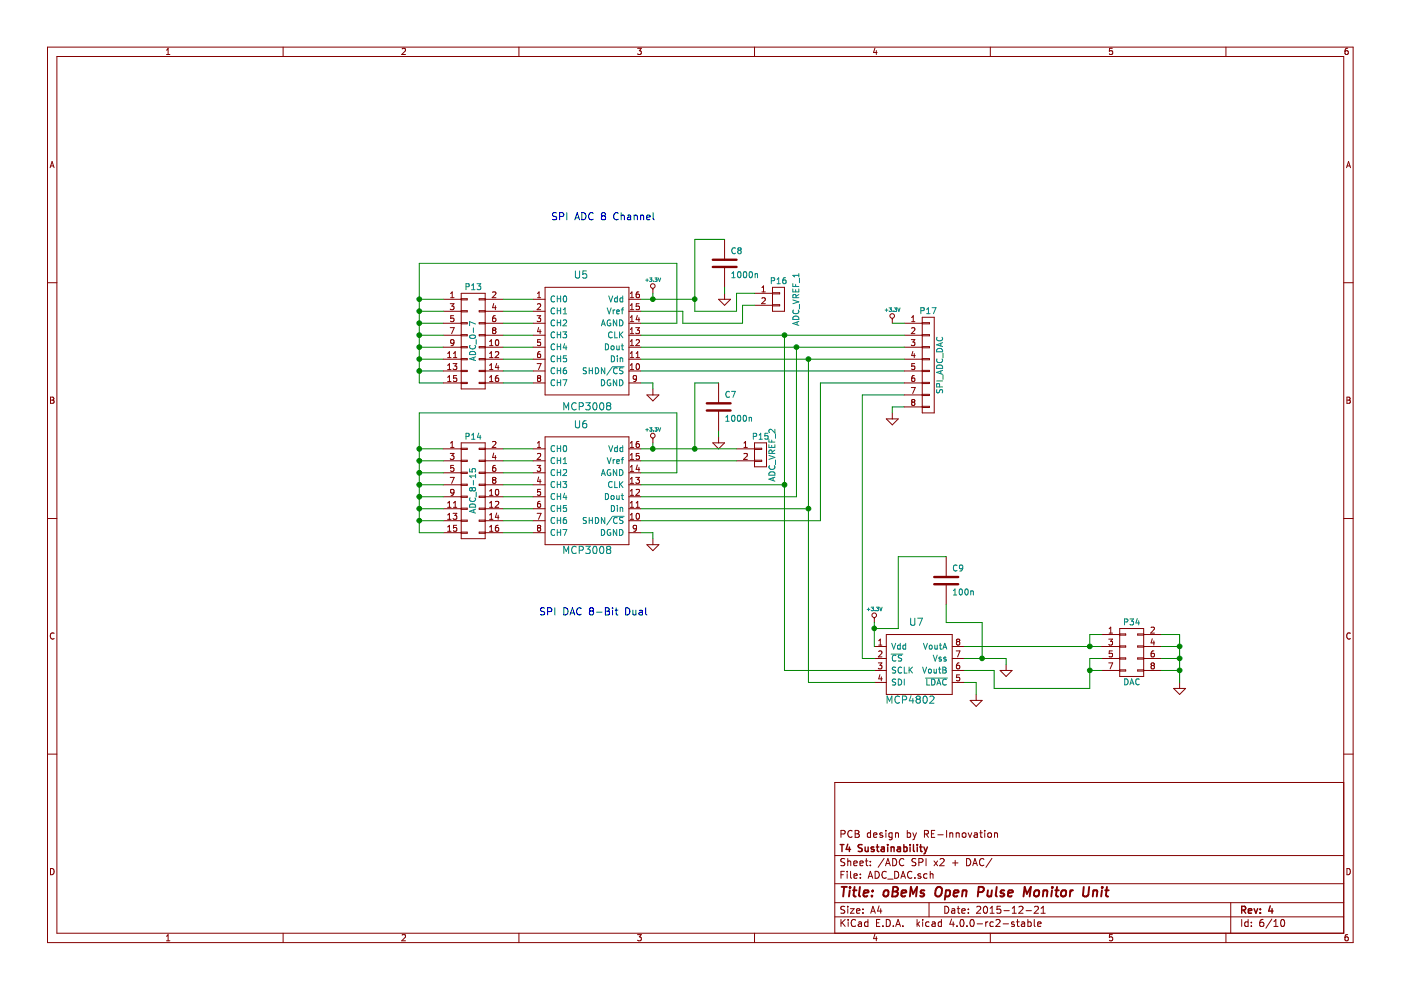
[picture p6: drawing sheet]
EESchema Schematic File Version 2
LIBS:oBeMs_Pulse_PCB-rescue
LIBS:power
LIBS:device
LIBS:transistors
LIBS:conn
LIBS:linear
LIBS:regul
LIBS:74xx
LIBS:cmos4000
LIBS:adc-dac
LIBS:memory
LIBS:xilinx
LIBS:microcontrollers
LIBS:dsp
LIBS:microchip
LIBS:analog_switches
LIBS:motorola
LIBS:texas
LIBS:intel
LIBS:audio
LIBS:interface
LIBS:digital-audio
LIBS:philips
LIBS:display
LIBS:cypress
LIBS:siliconi
LIBS:opto
LIBS:atmel
LIBS:contrib
LIBS:valves
LIBS:matts_components
LIBS:oBeMs_Pulse_PCB-cache
EELAYER 25 0
EELAYER END
$Descr A4 11693 8268
encoding utf-8
Sheet 6 10
Title "oBeMs Open Pulse Monitor Unit"
Date "2015-12-21"
Rev "4"
Comp "T4 Sustainability"
Comment1 "PCB design by RE-Innovation"
Comment2 ""
Comment3 ""
Comment4 ""
$EndDescr
Text Notes 4600 1850 0    60   ~ 0
SPI ADC 8 Channel
$Comp
L MCP3008 U5
U 1 1
P 4800 2650
F 0 "U5" H 4850 3000 60  0000 C CNN
F 1 "MCP3008" H 4900 1900 60  0000 C CNN
F 2 "REInnovationFootprint:DIP-16__300_ELL_lg_pad" H 5000 2650 60  0001 C CNN
F 3 "" H 5000 2650 60  0000 C CNN
	1    4800 2650
	1    0    0    -1  
$EndComp
$Comp
L CONN_02X08 P13
U 1 1
P 3950 2850
F 0 "P13" H 3950 3300 50  0000 C CNN
F 1 "ADC_0-7" V 3950 2850 50  0000 C CNN
F 2 "REInnovationFootprint:Pin_Header_Straight_2x08" H 3950 1650 60  0001 C CNN
F 3 "" H 3950 1650 60  0000 C CNN
	1    3950 2850
	1    0    0    -1  
$EndComp
$Comp
L GND-RESCUE-oBeMs_Pulse_PCB #PWR018
U 1 1
P 5450 3250
F 0 "#PWR018" H 5450 3250 30  0001 C CNN
F 1 "GND" H 5450 3180 30  0001 C CNN
F 2 "" H 5450 3250 60  0000 C CNN
F 3 "" H 5450 3250 60  0000 C CNN
	1    5450 3250
	1    0    0    -1  
$EndComp
$Comp
L +3.3V-RESCUE-oBeMs_Pulse_PCB #PWR019
U 1 1
P 5450 2450
F 0 "#PWR019" H 5450 2410 30  0001 C CNN
F 1 "+3.3V" H 5450 2560 30  0000 C CNN
F 2 "" H 5450 2450 60  0000 C CNN
F 3 "" H 5450 2450 60  0000 C CNN
	1    5450 2450
	1    0    0    -1  
$EndComp
$Comp
L GND-RESCUE-oBeMs_Pulse_PCB #PWR020
U 1 1
P 7450 3450
F 0 "#PWR020" H 7450 3450 30  0001 C CNN
F 1 "GND" H 7450 3380 30  0001 C CNN
F 2 "" H 7450 3450 60  0000 C CNN
F 3 "" H 7450 3450 60  0000 C CNN
	1    7450 3450
	1    0    0    -1  
$EndComp
$Comp
L +3.3V-RESCUE-oBeMs_Pulse_PCB #PWR021
U 1 1
P 7450 2700
F 0 "#PWR021" H 7450 2660 30  0001 C CNN
F 1 "+3.3V" H 7450 2810 30  0000 C CNN
F 2 "" H 7450 2700 60  0000 C CNN
F 3 "" H 7450 2700 60  0000 C CNN
	1    7450 2700
	1    0    0    -1  
$EndComp
$Comp
L C-RESCUE-oBeMs_Pulse_PCB C8
U 1 1
P 6050 2200
F 0 "C8" H 6100 2300 50  0000 L CNN
F 1 "1000n" H 6100 2100 50  0000 L CNN
F 2 "matts_components:C1_wide_lg_pad_2" H 6050 2200 60  0001 C CNN
F 3 "" H 6050 2200 60  0000 C CNN
F 4 "Value" H 6050 2200 60  0001 C CNN "Description"
F 5 "Value" H 6050 2200 60  0001 C CNN "Notes"
F 6 "Value" H 6050 2200 60  0001 C CNN "Manufacturer"
F 7 "Value" H 6050 2200 60  0001 C CNN "Manufacturer Part No"
F 8 "Value" H 6050 2200 60  0001 C CNN "Supplier 1"
F 9 "Value" H 6050 2200 60  0001 C CNN "Supplier 1 Part No"
F 10 "Value" H 6050 2200 60  0001 C CNN "Supplier 2"
F 11 "Value" H 6050 2200 60  0001 C CNN "Supplier 2 Part No"
	1    6050 2200
	1    0    0    -1  
$EndComp
$Comp
L MCP3008 U6
U 1 1
P 4800 3900
F 0 "U6" H 4850 4250 60  0000 C CNN
F 1 "MCP3008" H 4900 3200 60  0000 C CNN
F 2 "REInnovationFootprint:DIP-16__300_ELL_lg_pad" H 5000 3900 60  0001 C CNN
F 3 "" H 5000 3900 60  0000 C CNN
	1    4800 3900
	1    0    0    -1  
$EndComp
$Comp
L CONN_02X08 P14
U 1 1
P 3950 4100
F 0 "P14" H 3950 4550 50  0000 C CNN
F 1 "ADC_8-15" V 3950 4100 50  0000 C CNN
F 2 "REInnovationFootprint:Pin_Header_Straight_2x08" H 3950 2900 60  0001 C CNN
F 3 "" H 3950 2900 60  0000 C CNN
	1    3950 4100
	1    0    0    -1  
$EndComp
$Comp
L GND-RESCUE-oBeMs_Pulse_PCB #PWR022
U 1 1
P 5450 4500
F 0 "#PWR022" H 5450 4500 30  0001 C CNN
F 1 "GND" H 5450 4430 30  0001 C CNN
F 2 "" H 5450 4500 60  0000 C CNN
F 3 "" H 5450 4500 60  0000 C CNN
	1    5450 4500
	1    0    0    -1  
$EndComp
$Comp
L +3.3V-RESCUE-oBeMs_Pulse_PCB #PWR023
U 1 1
P 5450 3700
F 0 "#PWR023" H 5450 3660 30  0001 C CNN
F 1 "+3.3V" H 5450 3810 30  0000 C CNN
F 2 "" H 5450 3700 60  0000 C CNN
F 3 "" H 5450 3700 60  0000 C CNN
	1    5450 3700
	1    0    0    -1  
$EndComp
$Comp
L C-RESCUE-oBeMs_Pulse_PCB C7
U 1 1
P 6000 3400
F 0 "C7" H 6050 3500 50  0000 L CNN
F 1 "1000n" H 6050 3300 50  0000 L CNN
F 2 "matts_components:C1_wide_lg_pad_2" H 6000 3400 60  0001 C CNN
F 3 "" H 6000 3400 60  0000 C CNN
F 4 "Value" H 6000 3400 60  0001 C CNN "Description"
F 5 "Value" H 6000 3400 60  0001 C CNN "Notes"
F 6 "Value" H 6000 3400 60  0001 C CNN "Manufacturer"
F 7 "Value" H 6000 3400 60  0001 C CNN "Manufacturer Part No"
F 8 "Value" H 6000 3400 60  0001 C CNN "Supplier 1"
F 9 "Value" H 6000 3400 60  0001 C CNN "Supplier 1 Part No"
F 10 "Value" H 6000 3400 60  0001 C CNN "Supplier 2"
F 11 "Value" H 6000 3400 60  0001 C CNN "Supplier 2 Part No"
	1    6000 3400
	1    0    0    -1  
$EndComp
$Comp
L CONN_01X02 P16
U 1 1
P 6500 2500
F 0 "P16" H 6500 2650 50  0000 C CNN
F 1 "ADC_VREF_1" V 6650 2500 50  0000 C CNN
F 2 "REInnovationFootprint:Pin_Header_Straight_1x02" H 6500 2500 60  0001 C CNN
F 3 "" H 6500 2500 60  0000 C CNN
	1    6500 2500
	1    0    0    -1  
$EndComp
$Comp
L CONN_01X02 P15
U 1 1
P 6350 3800
F 0 "P15" H 6350 3950 50  0000 C CNN
F 1 "ADC_VREF_2" V 6450 3800 50  0000 C CNN
F 2 "REInnovationFootprint:Pin_Header_Straight_1x02" H 6350 3800 60  0001 C CNN
F 3 "" H 6350 3800 60  0000 C CNN
	1    6350 3800
	1    0    0    -1  
$EndComp
$Comp
L GND-RESCUE-oBeMs_Pulse_PCB #PWR024
U 1 1
P 6050 2450
F 0 "#PWR024" H 6050 2450 30  0001 C CNN
F 1 "GND" H 6050 2380 30  0001 C CNN
F 2 "" H 6050 2450 60  0000 C CNN
F 3 "" H 6050 2450 60  0000 C CNN
	1    6050 2450
	1    0    0    -1  
$EndComp
$Comp
L GND-RESCUE-oBeMs_Pulse_PCB #PWR025
U 1 1
P 6000 3650
F 0 "#PWR025" H 6000 3650 30  0001 C CNN
F 1 "GND" H 6000 3580 30  0001 C CNN
F 2 "" H 6000 3650 60  0000 C CNN
F 3 "" H 6000 3650 60  0000 C CNN
	1    6000 3650
	1    0    0    -1  
$EndComp
$Comp
L MCP4802 U7
U 1 1
P 7650 5500
F 0 "U7" H 7650 5800 60  0000 C CNN
F 1 "MCP4802" H 7600 5150 60  0000 C CNN
F 2 "REInnovationFootprint:DIP-8_300_ELL" H 7650 5500 60  0001 C CNN
F 3 "http://ww1.microchip.com/downloads/en/DeviceDoc/22249A.pdf" H 7650 5500 60  0001 C CNN
F 4 "8 Bit Dual DAC" H 7650 5500 60  0001 C CNN "Description"
F 5 "~" H 7650 5500 60  0001 C CNN "Notes"
F 6 "Microchip" H 7650 5500 60  0001 C CNN "Manufacturer"
F 7 "~" H 7650 5500 60  0001 C CNN "Manufacturer Part No"
F 8 "~" H 7650 5500 60  0001 C CNN "Supplier 1"
F 9 "~" H 7650 5500 60  0001 C CNN "Supplier 1 Part No"
F 10 "~" H 7650 5500 60  0001 C CNN "Supplier 2"
F 11 "~" H 7650 5500 60  0001 C CNN "Supplier 2 Part No"
F 12 "~" H 7650 5500 60  0001 C CNN "Cost"
	1    7650 5500
	1    0    0    -1  
$EndComp
Text Notes 4500 5150 0    60   ~ 0
SPI DAC 8-Bit Dual
$Comp
L CONN_01X08 P17
U 1 1
P 7750 3050
F 0 "P17" H 7750 3500 50  0000 C CNN
F 1 "SPI_ADC_DAC" V 7850 3050 50  0000 C CNN
F 2 "REInnovationFootprint:Pin_Header_Straight_1x08" H 7750 3050 60  0001 C CNN
F 3 "" H 7750 3050 60  0000 C CNN
	1    7750 3050
	1    0    0    -1  
$EndComp
Wire Wire Line
	4200 2500 4450 2500
Wire Wire Line
	4450 2600 4200 2600
Wire Wire Line
	4200 2700 4450 2700
Wire Wire Line
	4450 2800 4200 2800
Wire Wire Line
	4200 2900 4450 2900
Wire Wire Line
	4450 3000 4200 3000
Wire Wire Line
	4200 3100 4450 3100
Wire Wire Line
	4450 3200 4200 3200
Wire Wire Line
	3500 3200 3700 3200
Wire Wire Line
	3500 2200 3500 3200
Wire Wire Line
	3500 2200 5650 2200
Wire Wire Line
	5650 2200 5650 2700
Wire Wire Line
	5650 2700 5350 2700
Wire Wire Line
	3700 3100 3500 3100
Connection ~ 3500 3100
Wire Wire Line
	3700 3000 3500 3000
Connection ~ 3500 3000
Wire Wire Line
	3700 2900 3500 2900
Connection ~ 3500 2900
Wire Wire Line
	3700 2800 3500 2800
Connection ~ 3500 2800
Wire Wire Line
	3700 2700 3500 2700
Connection ~ 3500 2700
Wire Wire Line
	3700 2600 3500 2600
Connection ~ 3500 2600
Wire Wire Line
	3700 2500 3500 2500
Connection ~ 3500 2500
Wire Wire Line
	7550 2700 7450 2700
Wire Wire Line
	7550 3400 7450 3400
Wire Wire Line
	7450 3400 7450 3450
Wire Wire Line
	5350 2600 5700 2600
Wire Wire Line
	5350 2500 5800 2500
Wire Wire Line
	5800 2000 5800 2600
Wire Wire Line
	4200 3750 4450 3750
Wire Wire Line
	4450 3850 4200 3850
Wire Wire Line
	4200 3950 4450 3950
Wire Wire Line
	4450 4050 4200 4050
Wire Wire Line
	4200 4150 4450 4150
Wire Wire Line
	4450 4250 4200 4250
Wire Wire Line
	4200 4350 4450 4350
Wire Wire Line
	4450 4450 4200 4450
Wire Wire Line
	3500 4450 3700 4450
Wire Wire Line
	3500 3450 3500 4450
Wire Wire Line
	3500 3450 5650 3450
Wire Wire Line
	5650 3450 5650 3950
Wire Wire Line
	5650 3950 5350 3950
Wire Wire Line
	3700 4350 3500 4350
Connection ~ 3500 4350
Wire Wire Line
	3700 4250 3500 4250
Connection ~ 3500 4250
Wire Wire Line
	3700 4150 3500 4150
Connection ~ 3500 4150
Wire Wire Line
	3700 4050 3500 4050
Connection ~ 3500 4050
Wire Wire Line
	3700 3950 3500 3950
Connection ~ 3500 3950
Wire Wire Line
	3700 3850 3500 3850
Connection ~ 3500 3850
Wire Wire Line
	3700 3750 3500 3750
Connection ~ 3500 3750
Wire Wire Line
	5450 4450 5450 4500
Wire Wire Line
	5350 3850 6150 3850
Wire Wire Line
	5350 3750 6150 3750
Wire Wire Line
	5800 3200 5800 3750
Wire Wire Line
	5350 2800 7550 2800
Wire Wire Line
	5350 2900 7550 2900
Wire Wire Line
	5350 3000 7550 3000
Wire Wire Line
	5350 3100 7550 3100
Wire Wire Line
	6850 3200 7550 3200
Wire Wire Line
	6850 3200 6850 4350
Wire Wire Line
	6850 4350 5350 4350
Wire Wire Line
	6750 4250 5350 4250
Wire Wire Line
	6750 3000 6750 5700
Wire Wire Line
	6650 4150 5350 4150
Wire Wire Line
	6650 2900 6650 4150
Wire Wire Line
	6550 4050 5350 4050
Wire Wire Line
	6550 2800 6550 5600
Wire Wire Line
	5350 3200 5450 3200
Wire Wire Line
	5450 3200 5450 3250
Wire Wire Line
	5800 2000 6050 2000
Wire Wire Line
	6050 2400 6050 2450
Wire Wire Line
	5450 2450 5450 2500
Connection ~ 5450 2500
Wire Wire Line
	6300 2450 6150 2450
Wire Wire Line
	6150 2450 6150 2600
Wire Wire Line
	6150 2600 5800 2600
Connection ~ 5800 2500
Wire Wire Line
	5700 2600 5700 2700
Wire Wire Line
	5700 2700 6200 2700
Wire Wire Line
	6200 2700 6200 2550
Wire Wire Line
	6200 2550 6300 2550
Wire Wire Line
	5800 3200 6000 3200
Wire Wire Line
	5450 4450 5350 4450
Wire Wire Line
	6000 3650 6000 3600
Wire Wire Line
	5450 3700 5450 3750
Connection ~ 5450 3750
Connection ~ 5800 3750
Connection ~ 6550 2800
Connection ~ 6650 2900
Connection ~ 6750 3000
Wire Wire Line
	7300 5500 7200 5500
Wire Wire Line
	7200 5500 7200 3300
Wire Wire Line
	7200 3300 7550 3300
Wire Wire Line
	6550 5600 7300 5600
Connection ~ 6550 4050
$Comp
L +3.3V-RESCUE-oBeMs_Pulse_PCB #PWR026
U 1 1
P 7300 5200
F 0 "#PWR026" H 7300 5160 30  0001 C CNN
F 1 "+3.3V" H 7300 5310 30  0000 C CNN
F 2 "" H 7300 5200 60  0000 C CNN
F 3 "" H 7300 5200 60  0000 C CNN
	1    7300 5200
	1    0    0    -1  
$EndComp
$Comp
L GND-RESCUE-oBeMs_Pulse_PCB #PWR027
U 1 1
P 8400 5550
F 0 "#PWR027" H 8400 5550 30  0001 C CNN
F 1 "GND" H 8400 5480 30  0001 C CNN
F 2 "" H 8400 5550 60  0000 C CNN
F 3 "" H 8400 5550 60  0000 C CNN
	1    8400 5550
	1    0    0    -1  
$EndComp
Wire Wire Line
	8050 5500 8400 5500
Wire Wire Line
	8400 5500 8400 5550
Wire Wire Line
	7300 5400 7300 5200
Wire Wire Line
	8050 5600 8300 5600
Wire Wire Line
	8300 5600 8300 5750
Wire Wire Line
	8050 5400 9200 5400
$Comp
L GND-RESCUE-oBeMs_Pulse_PCB #PWR028
U 1 1
P 8150 5800
F 0 "#PWR028" H 8150 5800 30  0001 C CNN
F 1 "GND" H 8150 5730 30  0001 C CNN
F 2 "" H 8150 5800 60  0000 C CNN
F 3 "" H 8150 5800 60  0000 C CNN
	1    8150 5800
	1    0    0    -1  
$EndComp
Wire Wire Line
	8050 5700 8150 5700
Wire Wire Line
	8150 5700 8150 5800
Wire Wire Line
	6750 5700 7300 5700
Connection ~ 6750 4250
$Comp
L C-RESCUE-oBeMs_Pulse_PCB C9
U 1 1
P 7900 4850
F 0 "C9" H 7950 4950 50  0000 L CNN
F 1 "100n" H 7950 4750 50  0000 L CNN
F 2 "matts_components:C1_wide_lg_pad_2" H 7900 4850 60  0001 C CNN
F 3 "" H 7900 4850 60  0000 C CNN
F 4 "Value" H 7900 4850 60  0001 C CNN "Description"
F 5 "Value" H 7900 4850 60  0001 C CNN "Notes"
F 6 "Value" H 7900 4850 60  0001 C CNN "Manufacturer"
F 7 "Value" H 7900 4850 60  0001 C CNN "Manufacturer Part No"
F 8 "Value" H 7900 4850 60  0001 C CNN "Supplier 1"
F 9 "Value" H 7900 4850 60  0001 C CNN "Supplier 1 Part No"
F 10 "Value" H 7900 4850 60  0001 C CNN "Supplier 2"
F 11 "Value" H 7900 4850 60  0001 C CNN "Supplier 2 Part No"
	1    7900 4850
	1    0    0    -1  
$EndComp
Wire Wire Line
	7300 5250 7500 5250
Wire Wire Line
	7500 5250 7500 4650
Wire Wire Line
	7500 4650 7900 4650
Connection ~ 7300 5250
Wire Wire Line
	7900 5050 7900 5200
Wire Wire Line
	7900 5200 8200 5200
Wire Wire Line
	8200 5200 8200 5500
Connection ~ 8200 5500
$Comp
L CONN_02X04 P34
U 1 1
P 9450 5450
F 0 "P34" H 9450 5700 50  0000 C CNN
F 1 "DAC" H 9450 5200 50  0000 C CNN
F 2 "REInnovationFootprint:Pin_Header_Straight_2x04" H 9450 4250 60  0001 C CNN
F 3 "" H 9450 4250 60  0000 C CNN
	1    9450 5450
	1    0    0    -1  
$EndComp
$Comp
L GND-RESCUE-oBeMs_Pulse_PCB #PWR029
U 1 1
P 9850 5700
F 0 "#PWR029" H 9850 5700 30  0001 C CNN
F 1 "GND" H 9850 5630 30  0001 C CNN
F 2 "" H 9850 5700 60  0000 C CNN
F 3 "" H 9850 5700 60  0000 C CNN
	1    9850 5700
	1    0    0    -1  
$EndComp
Wire Wire Line
	9700 5300 9850 5300
Wire Wire Line
	9850 5300 9850 5700
Wire Wire Line
	9700 5600 9850 5600
Connection ~ 9850 5600
Wire Wire Line
	9700 5500 9850 5500
Connection ~ 9850 5500
Wire Wire Line
	9700 5400 9850 5400
Connection ~ 9850 5400
Wire Wire Line
	9200 5300 9100 5300
Wire Wire Line
	9100 5300 9100 5400
Connection ~ 9100 5400
Wire Wire Line
	8300 5750 9100 5750
Wire Wire Line
	9100 5750 9100 5500
Wire Wire Line
	9100 5500 9200 5500
Wire Wire Line
	9200 5600 9100 5600
Connection ~ 9100 5600
$EndSCHEMATC
